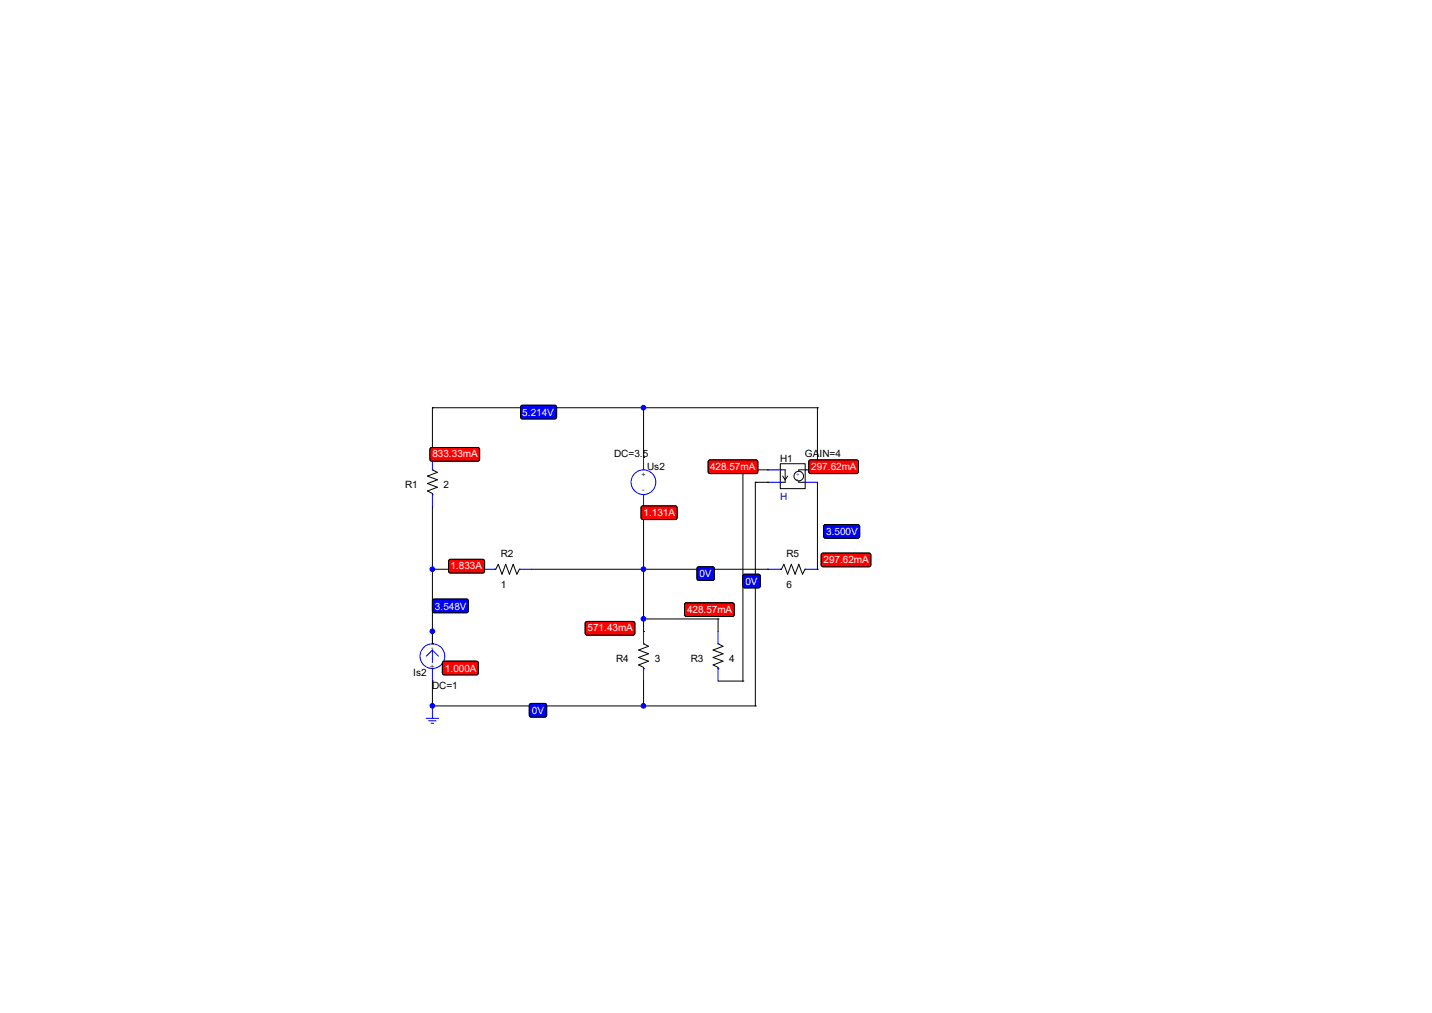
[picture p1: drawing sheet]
<svg xmlns="http://www.w3.org/2000/svg" width="297mm" height="210mm" viewBox="0 0 297 210" stroke-linecap="round" stroke-linejoin="round" font-family="sans-serif">
<path d="M89.7 97.4l1 .5-2 .8 2 .8-2 .7 2 .8-2 .8 1 .5v.3" fill="none" stroke="#000" stroke-width=".21"/>
<path d="M89.7 97.4h.1M89.7 94.8v2.6M89.7 102.6h.1M89.7 102.6v2.5" fill="none" stroke="#00f" stroke-width=".21"/>
<path d="M89.4 92.8h9.7l.4 .4v2l-.4 .4h-9.5l-.4-.4v-2z" fill-rule="evenodd" fill="#f00" stroke="#000" stroke-width=".21"/>
<g fill="none" stroke="#00f" stroke-width=".21">
<path d="M89.7 138.6h.1M89.7 133.5h.1M89.7 134.8l1.3 1.3M89.7 134.8l-1.3 1.3M89.7 130.9v2.6M89.7 134.8v2.5M89.7 138.6v2.6"/>
<circle cx="89.7" cy="136" r="2.56"/>
</g>
<path d="M91.9 137.1h7.1l.2 .4v2.2l-.4 .2h-6.9l-.2-.4v-2z" fill-rule="evenodd" fill="#f00" stroke="#000" stroke-width=".21"/>
<g fill="none" stroke="#00f" stroke-width=".21">
<path d="M133.5 97.4h.1M133.5 94.8v2.6M133.5 102.6h.1M133.5 102.6v2.5"/>
<circle cx="133.5" cy="100" r="2.56"/>
</g>
<path d="M133.2 104.9h7l.2 .4v2.2l-.4 .2h-6.8l-.2-.4v-2z" fill-rule="evenodd" fill="#f00" stroke="#000" stroke-width=".21"/>
<path d="M102.6 118h.2l.5-1 .8 2 .8-2 .8 2 .7-2 .8 2 .5-1" fill="none" stroke="#000" stroke-width=".21"/>
<path d="M100 118h2.6M102.6 118h.1M107.7 118h.1M107.7 118h2.6" fill="none" stroke="#00f" stroke-width=".21"/>
<path d="M93.2 116h7.1l.2 .3v2.3l-.4 .2-6.9-.1-.2-.3v-2.1z" fill-rule="evenodd" fill="#f00" stroke="#000" stroke-width=".21"/>
<g fill="none" stroke="#000" stroke-width=".21">
<path d="M161.8 97.4h1v2.6h-1M161.8 96.1h5.2v5.2h-5.2zM162.3 98.7l.5 .8 .6-.8M165.7 99.7v.3h1.3M167 97.4h-1.3v.3"/>
<circle cx="165.7" cy="98.7" r=".99"/>
</g>
<path d="M159.2 97.4h2.6M159.2 100h2.6M161.8 97.4h.1M161.8 100h.1M167 97.4h.1M167 100h.1M167 97.4h2.5M167 100h2.5" fill="none" stroke="#00f" stroke-width=".21"/>
<g fill="#f00" stroke="#000" stroke-width=".21">
<path d="M147.1 95.4h9.7l.4 .3v2.1l-.4 .4h-9.5l-.4-.4v-2.1z" fill-rule="evenodd"/>
<path d="M167.9 95.4h9.8l.3 .3v2.1l-.3 .4h-9.6l-.4-.4v-2.1z" fill-rule="evenodd"/>
</g>
<path d="M161.8 118h.3l.5-1 .8 2 .7-2 .8 2 .8-2 .8 2 .5-1" fill="none" stroke="#000" stroke-width=".21"/>
<path d="M159.2 118h2.6M161.8 118h.1M167 118h.1M167 118h2.5" fill="none" stroke="#00f" stroke-width=".21"/>
<path d="M170.5 114.7h9.7l.4 .4v2l-.4 .4h-9.5l-.4-.4v-2z" fill-rule="evenodd" fill="#f00" stroke="#000" stroke-width=".21"/>
<path d="M148.9 133.5l1.1 .5-2.1 .8 2.1 .7-2.1 .8 2.1 .8-2.1 .8 1 .5v.2" fill="none" stroke="#000" stroke-width=".21"/>
<path d="M148.9 133.5h.1M148.9 138.6h.1M148.9 130.9v2.6M148.9 138.6v2.6" fill="none" stroke="#00f" stroke-width=".21"/>
<path d="M142.2 125h9.7l.4 .4v2l-.4 .4h-9.5l-.4-.4v-2z" fill-rule="evenodd" fill="#f00" stroke="#000" stroke-width=".21"/>
<path d="M133.5 133.5l1 .5-2 .8 2 .7-2 .8 2 .8-2 .8 1 .5v.2" fill="none" stroke="#000" stroke-width=".21"/>
<path d="M133.5 133.5h.1M133.5 138.6h.1M133.5 130.9v2.6M133.5 138.6v2.6" fill="none" stroke="#00f" stroke-width=".21"/>
<path d="M121.6 128.9l9.7-.1 .4 .4v2.1l-.4 .4h-9.5l-.4-.4v-2.1z" fill-rule="evenodd" fill="#f00" stroke="#000" stroke-width=".21"/>
<path d="M88.4 148.9h2.6M88.9 149.4h1.6M89.4 150h.5M89.7 148.9h.1M89.7 146.4v2.5" fill="none" stroke="#00f" stroke-width=".21"/>
<path d="M89.7 118h.1M89.7 105.1v28.4M89.7 133.5h.1M89.7 130.9h.1" fill="none" stroke="#000" stroke-width=".21"/>
<path d="M89.9 124.3h7.1l.2 .3-.1 2.2-.3 .2h-6.9l-.2-.4v-2z" fill-rule="evenodd" fill="#00f" stroke="#000" stroke-width=".21"/>
<path d="M89.7 84.5h.1M89.7 84.5h79.8M133.5 84.5h.1M89.7 118h.1M89.7 118h10.3" fill="none" stroke="#000" stroke-width=".21"/>
<path d="M108.2 84.1h7.1l.1 .3v2.3l-.3 .2-6.9-.1-.2-.3v-2.1z" fill-rule="evenodd" fill="#00f" stroke="#000" stroke-width=".21"/>
<path d="M89.7 94.8h.1M89.7 84.5v10.3M133.5 94.8h.1M133.5 84.5v10.3M169.5 84.5h.1M169.5 84.5v12.9M110.3 118h48.9M133.5 118h.1M133.5 118v10.3M159.2 118h.1M133.5 128.3h.1" fill="none" stroke="#000" stroke-width=".21"/>
<path d="M144.7 117.6h3.3l.2 .3-.1 2.2-.3 .2h-3.1l-.1-.3v-2.1z" fill-rule="evenodd" fill="#00f" stroke="#000" stroke-width=".21"/>
<g fill="none" stroke="#000" stroke-width=".21">
<path d="M154.1 97.4h.1M154.1 97.4h5.1M154.1 97.4v43.8M159.2 97.4h.1M133.5 118h.1M133.5 105.1v12.9M133.5 130.9h.1M133.5 128.3h.1M133.5 128.3v2.6M133.5 128.3h15.4M148.9 128.3h.1M148.9 128.3v2.6"/>
<path d="M148.9 141.2h5.2M154.1 141.2h.1"/>
</g>
<path d="M154.3 119.1h3.2l.2 .3-.1 2.3-.3 .2-3-.1-.2-.3v-2.1z" fill-rule="evenodd" fill="#00f" stroke="#000" stroke-width=".21"/>
<path d="M89.7 146.4h.1M89.7 146.4h43.8" fill="none" stroke="#000" stroke-width=".21"/>
<path d="M110 145.9h3.2l.2 .3-.1 2.3-.3 .2-3-.1-.2-.3v-2.1z" fill-rule="evenodd" fill="#00f" stroke="#000" stroke-width=".21"/>
<path d="M156.7 100h.1M156.7 100v46.4M156.7 100h2.5M159.2 100h.1M169.5 100v18M169.5 118h.1M89.7 141.2h.1M89.7 141.2v5.2M133.5 146.4h.1M133.5 141.2v5.2M133.5 146.4h23.2M156.7 146.4h.1" fill="none" stroke="#000" stroke-width=".21"/>
<path d="M171 108.8h7.1l.2 .3v2.3l-.4 .2-6.9-.1-.2-.3v-2.1z" fill-rule="evenodd" fill="#00f" stroke="#000" stroke-width=".21"/>
<g fill="#00f" stroke="#00f" stroke-width=".21">
<circle cx="133.5" cy="118" r=".49"/>
<circle cx="89.7" cy="118" r=".49"/>
<circle cx="89.7" cy="130.9" r=".49"/>
<circle cx="133.5" cy="128.3" r=".49"/>
<circle cx="133.5" cy="84.5" r=".49"/>
<circle cx="89.7" cy="146.3" r=".49"/>
<circle cx="133.5" cy="146.3" r=".49"/>
</g>
<g fill="#00f" stroke="#000" stroke-width=".21">
<path d="M89.9 124.3h7.1l.2 .3-.1 2.2-.3 .2h-6.9l-.2-.4v-2z" fill-rule="evenodd"/>
<path d="M108.2 84.1h7.1l.1 .3v2.3l-.3 .2-6.9-.1-.2-.3v-2.1z" fill-rule="evenodd"/>
<path d="M144.7 117.6h3.3l.2 .3-.1 2.2-.3 .2h-3.1l-.1-.3v-2.1z" fill-rule="evenodd"/>
<path d="M154.3 119.1h3.2l.2 .3-.1 2.3-.3 .2-3-.1-.2-.3v-2.1z" fill-rule="evenodd"/>
<path d="M110 145.9h3.2l.2 .3-.1 2.3-.3 .2-3-.1-.2-.3v-2.1z" fill-rule="evenodd"/>
<path d="M171 108.8h7.1l.2 .3v2.3l-.4 .2-6.9-.1-.2-.3v-2.1z" fill-rule="evenodd"/>
</g>
<g fill="#f00" stroke="#000" stroke-width=".21">
<path d="M89.4 92.8h9.7l.4 .4v2l-.4 .4h-9.5l-.4-.4v-2z" fill-rule="evenodd"/>
<path d="M91.9 137.1h7.1l.2 .4v2.2l-.4 .2h-6.9l-.2-.4v-2z" fill-rule="evenodd"/>
<path d="M133.2 104.9h7l.2 .4v2.2l-.4 .2h-6.8l-.2-.4v-2z" fill-rule="evenodd"/>
<path d="M93.2 116h7.1l.2 .3v2.3l-.4 .2-6.9-.1-.2-.3v-2.1z" fill-rule="evenodd"/>
<path d="M147.1 95.4h9.7l.4 .3v2.1l-.4 .4h-9.5l-.4-.4v-2.1z" fill-rule="evenodd"/>
<path d="M167.9 95.4h9.8l.3 .3v2.1l-.3 .4h-9.6l-.4-.4v-2.1z" fill-rule="evenodd"/>
<path d="M170.5 114.7h9.7l.4 .4v2l-.4 .4h-9.5l-.4-.4v-2z" fill-rule="evenodd"/>
<path d="M142.2 125h9.7l.4 .4v2l-.4 .4h-9.5l-.4-.4v-2z" fill-rule="evenodd"/>
<path d="M121.6 128.9l9.7-.1 .4 .4v2.1l-.4 .4h-9.5l-.4-.4v-2.1z" fill-rule="evenodd"/>
</g>
<g font-size="2.1" fill="#fff">
<text x="108.3" y="86.2">5.214V</text>
<text x="89.7" y="94.8">833.33mA</text>
<text x="147.3" y="97.4">428.57mA</text>
<text x="168.3" y="97.4">297.62mA</text>
<text x="133.5" y="107.1">1.131A</text>
<text x="171.4" y="110.9">3.500V</text>
<text x="93.4" y="118">1.833A</text>
<text x="145.1" y="119.7">0V</text>
<text x="170.8" y="116.7">297.62mA</text>
<text x="154.6" y="121.2">0V</text>
<text x="90.2" y="126.4">3.548V</text>
<text x="121.9" y="130.9">571.43mA</text>
<text x="142.5" y="127">428.57mA</text>
<text x="92.3" y="139.2">1.000A</text>
<text x="110.3" y="148">0V</text>
</g>
<g font-size="2.1">
<text x="127.4" y="94.8">DC=3.5</text>
<text x="161.8" y="95.9">H1</text>
<text x="167" y="94.8">GAIN=4</text>
<text x="84" y="101.3">R1</text>
<text x="92" y="101.3">2</text>
<text x="134.2" y="97.4">Us2</text>
<text x="103.8" y="115.4">R2</text>
<text x="163.1" y="115.4">R5</text>
<text x="103.8" y="121.9">1</text>
<text x="163.1" y="121.9">6</text>
<text x="127.8" y="137.3">R4</text>
<text x="135.8" y="137.3">3</text>
<text x="143.3" y="137.3">R3</text>
<text x="151.3" y="137.3">4</text>
<text x="85.7" y="140.2">Is2</text>
<text x="89.6" y="142.7">DC=1</text>
</g>
<text font-size="2.1" fill="#00f" x="161.8" y="103.6">H</text>
<g font-size="1.5" fill="#008000">
<text x="133.1" y="99">+</text>
<text x="133.2" y="102.1">-</text>
<text x="89.5" y="134.7">-</text>
<text x="89.2" y="138.8">+</text>
</g>
<g font-size="1" fill="#00f">
<text x="165.2" y="98.7">+</text>
<text x="165.2" y="99.7">-</text>
</g>
</svg>
